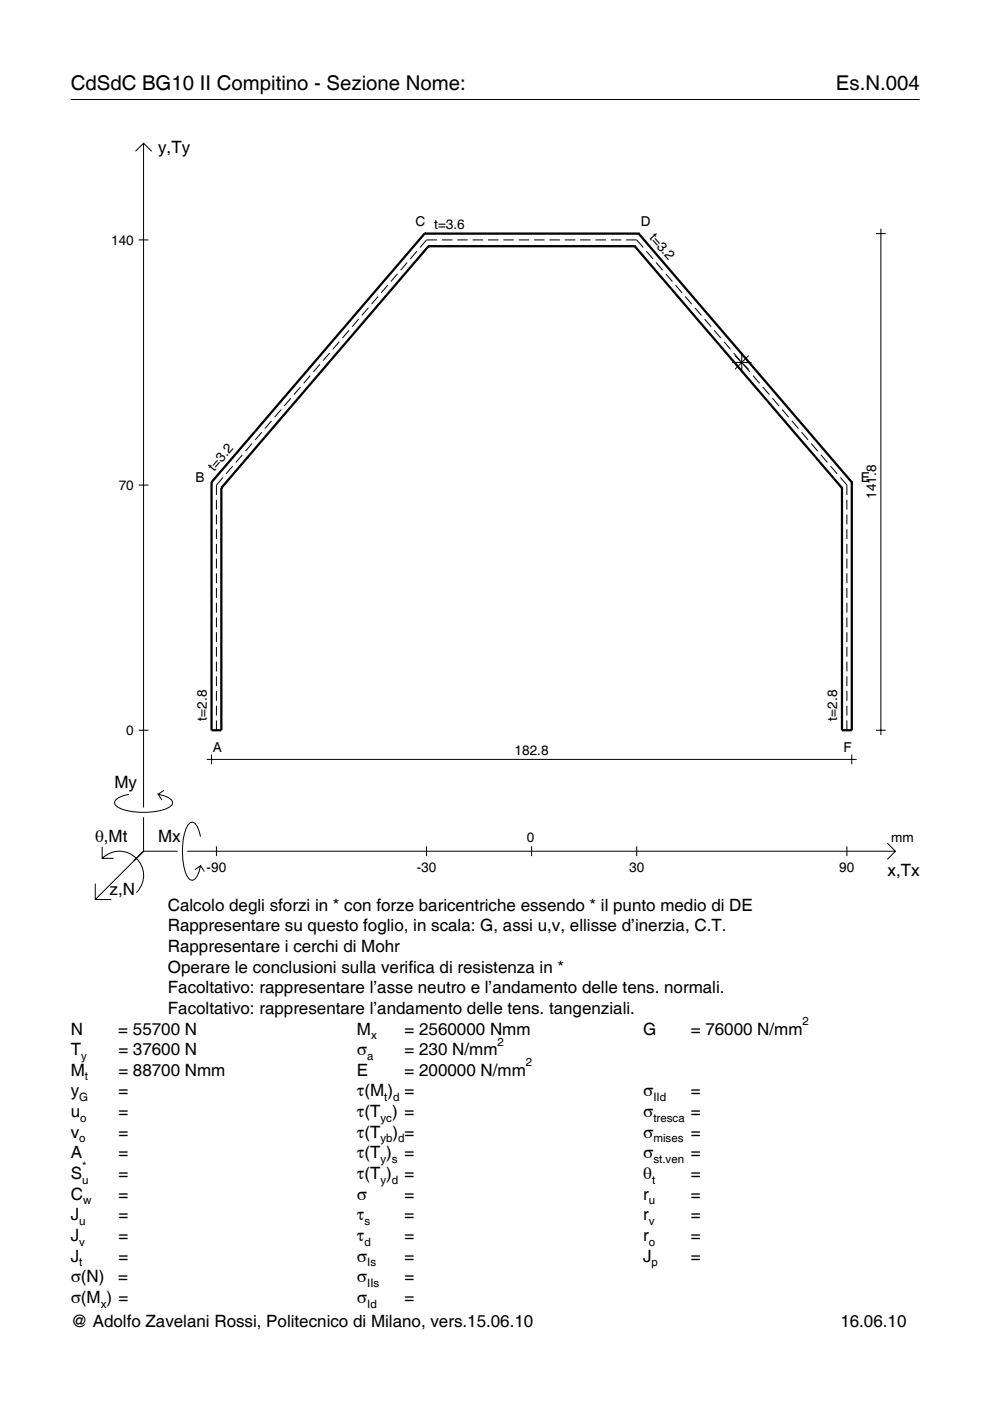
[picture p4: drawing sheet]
<svg xmlns="http://www.w3.org/2000/svg" width="210mm" height="297mm" viewBox="0 0 210 297" stroke-linecap="round" stroke-linejoin="round" font-family="sans-serif">
<g fill="none" stroke="#000" stroke-width=".21">
<path d="M15 21.1h180M28.7 32.1l1.7-1.7 1.8 1.7M30.4 30.4v140.8M29.4 50.9h2.1M84.3 58.1l-1.4 1.6M86.3 55.7l-1.4 1.6M88.4 53.3l-1.4 1.6M92.7 50.9h-2.3l-1.3 1.6M93.7 50.9h2.2M97 50.9h2.2M100.2 50.9h2.2M103.5 50.9h2.2"/>
<path d="M106.7 50.9h2.2M110 50.9h2.2M113.2 50.9h2.3M116.5 50.9h2.2M119.7 50.9h2.3M123 50.9h2.2M126.3 50.9h2.2M129.5 50.9h2.2M132.8 50.9h2.2l1.4 1.6M137.1 53.3l1.3 1.6M139.1 55.7l1.4 1.6M141.2 58.1l1.3 1.6"/>
<path d="M185.7 49.5h2.1M186.8 48.5v107.4M65.8 79.6l-1.4 1.7M67.8 77.2l-1.4 1.7M69.9 74.8l-1.4 1.7M71.9 72.4l-1.3 1.7M74 70l-1.4 1.7M76 67.7l-1.3 1.6M78.1 65.3l-1.4 1.6M80.2 62.9l-1.4 1.6M82.2 60.5l-1.4 1.6M143.2 60.5l1.4 1.6"/>
<path d="M145.3 62.9l1.4 1.6M147.3 65.3l1.4 1.6M149.4 67.7l1.4 1.6M151.4 70l1.4 1.7M153.5 72.4l1.4 1.7M155.2 76.9h4.1M155.6 74.8l1.3 1.7M155.8 75.4l2.9 2.9M157.3 74.8v4.1M157.6 77.2l1.4 1.7M158.7 75.4l-2.9 2.9M159.7 79.6l1.3 1.7"/>
<path d="M49.3 98.8l-1.4 1.6M51.4 96.4l-1.4 1.6M53.4 94l-1.4 1.7M55.5 91.6l-1.4 1.7M57.5 89.2l-1.3 1.7M59.6 86.8l-1.4 1.7M61.7 84.4l-1.4 1.7M63.7 82l-1.4 1.7M161.7 82l1.4 1.7M163.8 84.4l1.4 1.7M165.8 86.8l1.4 1.7M167.9 89.2l1.4 1.7"/>
<path d="M169.9 91.6l1.4 1.7M172 94l1.4 1.7M174.1 96.4l1.3 1.6M176.1 98.8l1.4 1.6M29.4 102.8h2.1M45.9 106v2.1M45.9 109.1v2.1M45.9 112.2v2.1M45.9 115.3v2.1M45.9 118.4v2.1M47.3 101.2l-1.4 1.6v2.1M178.2 101.2l1.4 1.6v2.1"/>
<path d="M179.6 106v2.1M179.6 109.1v2.1M179.6 112.2v2.1M179.6 115.3v2.1M179.6 118.4v2.1M45.9 121.6v2M45.9 124.7v2.1M45.9 127.8v2.1M45.9 130.9v2.1M45.9 134v2.1M45.9 137.1v2.1M179.6 121.6v2"/>
<path d="M179.6 124.7v2.1M179.6 127.8v2.1M179.6 130.9v2.1M179.6 134v2.1M179.6 137.1v2.1M29.4 154.8h2.1M44.8 160v2M45.9 140.3v2.1M45.9 143.4v2.1M45.9 146.5v2.1M45.9 149.6v2.1M45.9 152.7v2.1"/>
<path d="M179.6 140.3v2.1M179.6 143.4v2.1M179.6 146.5v2.1M179.6 149.6v2.1M179.6 152.7v2.1M180.6 160v2M185.7 154.8h2.1M21.7 179.6v2.4h2.4M27.3 168.4a3.6 3.6 0 0 0-3 1.7l.1 .5a5.6 5.6 0 0 0 3.8 1.5 13.4 13.4 0 0 0 7.8-1l.5-.5 .1-.5a3.6 3.6 0 0 0-3.1-1.7l.8 1.2M30.4 173.3v7.2M34.7 167.6l-1.2 .8M42.5 177.4a3.6 3.6 0 0 0-1.7-3.1l-.5 .1a5.7 5.7 0 0 0-1.5 3.8 13.9 13.9 0 0 0 1.1 7.9l.4 .4 .5 .1a3.6 3.6 0 0 0 1.7-3l-1.2 .8"/>
<path d="M43.8 161h137.8M45.9 179.4v2.1M90.4 179.4v2.1M112.7 179.4v2.1M135 179.4v2.1M179.6 179.4v2.1M188.1 178.8l1.7 1.7-1.7 1.7M20.2 187.3v3.4h3.4M21.7 182a5.1 5.1 0 0 1 7.2 0 5.1 5.1 0 0 1 0 7.3M30.4 180.5l-10.2 10.2M30.4 180.5h7.2M39.7 180.5h150.1"/>
<path d="M42.5 183.6l.8 1.2"/>
</g>
<g fill="none" stroke="#000" stroke-width=".48">
<path d="M90 49.5h.1M90 49.5l-45.2 52.7M90 49.5h45.4M90.9 52.2h.1M90.9 52.2l-44 51.3M90.9 52.2h43.7M134.6 52.2h.1M134.6 52.2l43.9 51.3M135.4 49.5h.1M135.4 49.5l45.2 52.7M44.8 102.2h.1M44.8 102.2v52.6h2.1v-51.3"/>
<path d="M46.9 103.5h.1M178.5 103.5h.1M180.6 102.2h.1M180.6 102.2v52.6h-2.1v-51.3"/>
</g>
<g font-size="4.3">
<text x="15" y="19">CdSdC BG10 II Compitino - Sezione Nome:</text>
<text x="177.2" y="19">Es.N.004</text>
</g>
<g font-size="3.6">
<text x="33.5" y="32.4">y,Ty</text>
<text x="24.3" y="167.1">My</text>
<text x="20.1" y="178.4">θ,Mt</text>
<text x="33.5" y="178.4">Mx</text>
<text x="188.2" y="185.6">x,Tx</text>
<text x="23.2" y="189.7">z,N</text>
<text x="35.6" y="193.1">Calcolo degli sforzi in * con forze baricentriche essendo * il punto medio di DE</text>
<text x="35.6" y="197.5">Rappresentare su questo foglio, in scala: G, assi u,v, ellisse d’inerzia, C.T.</text>
<text x="35.6" y="201.8">Rappresentare i cerchi di Mohr</text>
<text x="35.6" y="206.2">Operare le conclusioni sulla verifica di resistenza in *</text>
<text x="35.6" y="210.6">Facoltativo: rappresentare l’asse neutro e l’andamento delle tens. normali.</text>
<text x="35.6" y="215">Facoltativo: rappresentare l’andamento delle tens. tangenziali.</text>
<text x="15" y="219.3">N</text>
<text x="25.1" y="219.3">= 55700 N</text>
<text x="75.7" y="219.3">M</text>
<text x="85.8" y="219.3">= 2560000 Nmm</text>
<text x="136.4" y="219.3">G</text>
<text x="146.5" y="219.3">= 76000 N/mm</text>
<text x="15" y="223.7">T</text>
<text x="25.1" y="223.7">= 37600 N</text>
<text x="75.7" y="223.7">σ</text>
<text x="85.8" y="223.7">= 230 N/mm</text>
<text x="15" y="228.1">M</text>
<text x="15" y="232.5">y</text>
<text x="25.1" y="228.1">= 88700 Nmm</text>
<text x="25.1" y="232.5">=</text>
<text x="75.7" y="228.1">E</text>
<text x="75.7" y="232.5">τ(M ) =</text>
<text x="85.8" y="228.1">= 200000 N/mm</text>
<text x="136.4" y="232.5">σ</text>
<text x="146.5" y="232.5">=</text>
<text x="15" y="236.8">u</text>
<text x="25.1" y="236.8">=</text>
<text x="75.7" y="236.8">τ(T ) =</text>
<text x="136.4" y="236.8">σ</text>
<text x="146.5" y="236.8">=</text>
<text x="15" y="241.2">v</text>
<text x="15" y="245.6">A</text>
<text x="25.1" y="241.2">=</text>
<text x="25.1" y="245.6">=</text>
<text x="75.7" y="245.6">τ(T )</text>
<text x="75.7" y="241.2">τ(T</text>
<text x="83.3" y="241.2">) =</text>
<text x="85.8" y="245.6">=</text>
<text x="136.4" y="241.2">σ</text>
<text x="136.4" y="245.6">σ</text>
<text x="146.5" y="241.2">=</text>
<text x="146.5" y="245.6">=</text>
<text x="15" y="250">S</text>
<text x="25.1" y="250">=</text>
<text x="75.7" y="250">τ(T )</text>
<text x="85.8" y="250">=</text>
<text x="136.4" y="250">θ</text>
<text x="146.5" y="250">=</text>
<text x="15" y="254.3">C</text>
<text x="25.1" y="254.3">=</text>
<text x="75.7" y="254.3">σ</text>
<text x="85.8" y="254.3">=</text>
<text x="136.4" y="254.3">r</text>
<text x="146.5" y="254.3">=</text>
<text x="15" y="258.7">J</text>
<text x="15" y="263.1">J</text>
<text x="25.1" y="258.7">=</text>
<text x="25.1" y="263.1">=</text>
<text x="75.7" y="258.7">τ</text>
<text x="75.7" y="263.1">τ</text>
<text x="85.8" y="258.7">=</text>
<text x="85.8" y="263.1">=</text>
<text x="136.4" y="258.7">r</text>
<text x="136.4" y="263.1">r</text>
<text x="146.5" y="258.7">=</text>
<text x="146.5" y="263.1">=</text>
<text x="15" y="267.5">J</text>
<text x="25.1" y="267.5">=</text>
<text x="75.7" y="267.5">σ</text>
<text x="85.8" y="267.5">=</text>
<text x="136.4" y="267.5">J</text>
<text x="146.5" y="267.5">=</text>
<text x="15" y="271.8">σ(N)</text>
<text x="25.1" y="271.8">=</text>
<text x="75.7" y="271.8">σ</text>
<text x="85.8" y="271.8">=</text>
<text x="15" y="276.2">σ(M ) =</text>
<text x="15" y="281.4">@ Adolfo Zavelani Rossi, Politecnico di Milano, vers.15.06.10</text>
<text x="75.7" y="276.2">σ</text>
<text x="85.8" y="276.2">=</text>
<text x="178.2" y="281.4">16.06.10</text>
</g>
<g font-size="2.9">
<text x="88.1" y="47.9">C t=3.6</text>
<text x="135.9" y="47.9">D</text>
<text x="23.6" y="51.9">140</text>
<text x="137.5" y="50.4" transform="rotate(49 137.5 50.4)">t=3.2</text>
<text x="45.4" y="100" transform="rotate(-49 45.4 100)">t=3.2</text>
<text x="25.2" y="103.8">70</text>
<text x="41.4" y="102.2">B</text>
<text x="182.5" y="102.2">E</text>
<text x="185.7" y="105.8" transform="rotate(-90 185.7 105.8)">141.8</text>
<text x="26.8" y="155.8">0</text>
<text x="43.8" y="152.8" transform="rotate(-90 43.8 152.8)">t=2.8</text>
<text x="177.5" y="152.8" transform="rotate(-90 177.5 152.8)">t=2.8</text>
<text x="45.1" y="159.5">A</text>
<text x="109.1" y="160">182.8</text>
<text x="178.8" y="159.5">F</text>
<text x="111.7" y="178.4">0</text>
<text x="189" y="178.4">mm</text>
<text x="43.8" y="184.9">-90</text>
<text x="88.4" y="184.9">-30</text>
<text x="133.4" y="184.9">30</text>
<text x="178" y="184.9">90</text>
</g>
<g font-size="2.4">
<text x="78.7" y="220.3">x</text>
<text x="105.5" y="221.7">2</text>
<text x="170.2" y="217.3">2</text>
<text x="17.2" y="224.7">y</text>
<text x="77.9" y="224.7">a</text>
<text x="111.5" y="226.1">2</text>
<text x="16.8" y="233.5">G</text>
<text x="18" y="229.1">t</text>
<text x="81.5" y="233.5">t d</text>
<text x="138.5" y="233.5">IId</text>
<text x="17" y="237.8">o</text>
<text x="80.7" y="237.8">yc</text>
<text x="138.5" y="237.8">tresca</text>
<text x="16.8" y="242.2">o</text>
<text x="80.7" y="242.2">yb d</text>
<text x="138.5" y="242.2">mises</text>
<text x="17.4" y="251">u</text>
<text x="17.4" y="248">*</text>
<text x="80.7" y="246.6">y s</text>
<text x="80.7" y="251">y d</text>
<text x="138.2" y="251">t</text>
<text x="138.5" y="246.6">st.ven</text>
<text x="17.6" y="255.3">w</text>
<text x="137.6" y="255.3">u</text>
<text x="16.8" y="259.7">u</text>
<text x="77.3" y="259.7">s</text>
<text x="137.6" y="259.7">v</text>
<text x="16.8" y="264.1">v</text>
<text x="16.8" y="268.5">t</text>
<text x="77.3" y="264.1">d</text>
<text x="77.9" y="268.5">Is</text>
<text x="137.6" y="264.1">o</text>
<text x="138.2" y="268.5">p</text>
<text x="77.9" y="272.8">IIs</text>
<text x="21.4" y="277.2">x</text>
<text x="77.9" y="277.2">Id</text>
</g>
</svg>
